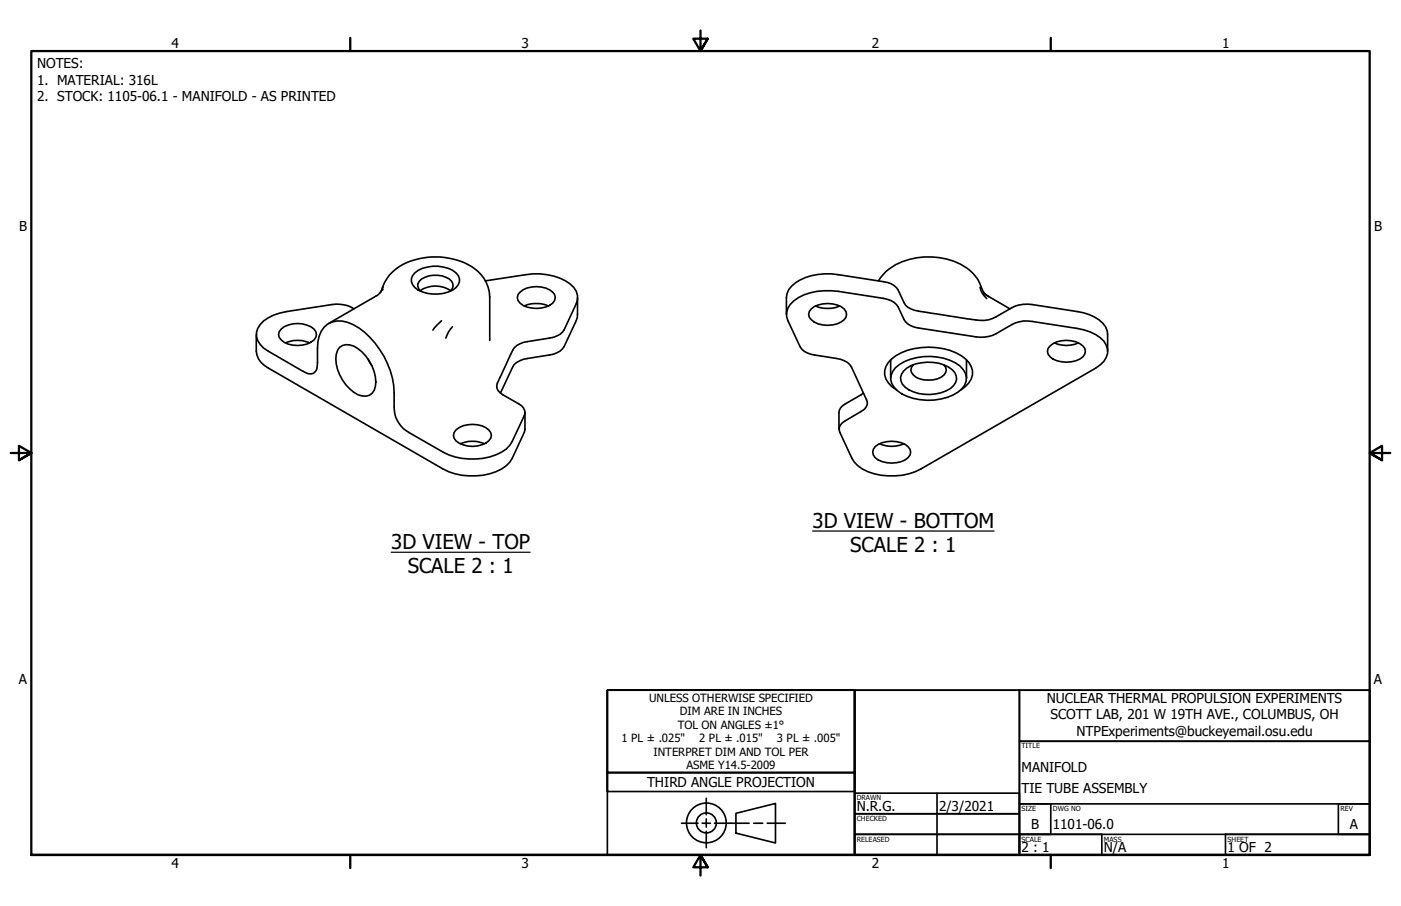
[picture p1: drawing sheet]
<svg xmlns="http://www.w3.org/2000/svg" width="432mm" height="279mm" viewBox="0 0 432 279" stroke-linecap="round" stroke-linejoin="round" font-family="sans-serif">
<!-- layer: Symbol (ANSI) -->
<path d="M120.6 170.3h42.8M250.4 163.8h56" fill="none" stroke="#000" stroke-width=".38"/>
<!-- layer: Visible (ANSI) -->
<g fill="none" stroke="#000" stroke-width=".51">
<path d="M117.2 90.3l.4-.8a14.1 14.1 0 0 1 11.4-9.7 21.6 21.6 0 0 1 18.4 4 11.1 11.1 0 0 1 3.5 7.8v13.4M117.8 89.2a4.1 4.1 0 0 1-2 2.2l-14.5 8.4M118 88.5l-.2 .8M127.9 84.1a10.7 10.7 0 0 1 12.6 0 3.1 3.1 0 0 1-1 5.4 11.3 11.3 0 0 1-11.6-.8 2.9 2.9 0 0 1 0-4.6zM129.5 89.7a8.2 8.2 0 0 1 9.4 0M129.7 89.9a2.4 2.4 0 0 1-.9-2.6 2.4 2.4 0 0 1 2.1-1.8 7.8 7.8 0 0 1 8.3 1.2 2.13 2.13 0 0 1-.5 3.2M136.1 98.9l-2.7 2.9M149.6 86.6l12.5-1.9a17.1 17.1 0 0 1 14.7 3.9 4.6 4.6 0 0 1 .8 5.1l-3.7 8a5.5 5.5 0 0 1-4.5 2.6l-6.8 1a5.7 5.7 0 0 0-5.3 4.2l-3.1 6.6a4.3 4.3 0 0 0-.7 4.3l1.4 1.3 5.1 2.9a2.97 2.97 0 0 1 1.6 3.5l-3.7 8a11.7 11.7 0 0 1-9 5.3 19.7 19.7 0 0 1-12.3-2l-10.6-6.1a8.9 8.9 0 0 1-4.5-7.8 26.1 26.1 0 0 0-12.7-25.4 7 7 0 0 0-9.8 2.1l-.6 1.5a36.4 36.4 0 0 0-.6 9.1 2.3 2.3 0 0 1-1.2 2.2 2.3 2.3 0 0 1-2.5-.1l-11.4-6.6a5.4 5.4 0 0 1-2.5-8.2 12.8 12.8 0 0 1 8.2-4l14-2.2a9.6 9.6 0 0 1 6.7 1.3M160.3 90.1a8.3 8.3 0 0 1 10.1 0 2.41 2.41 0 0 1-1 4.1 8.8 8.8 0 0 1-9.1-.7 2.13 2.13 0 0 1 0-3.4zM161.5 94.4a9.6 9.6 0 0 1 7.5 0M178 91.8l-.1 6.1-4 9a5.4 5.4 0 0 1-4.5 2.6l-6.8 1.1a6.4 6.4 0 0 0-4.5 2.5l-3.9 8.1M242.4 97v-5.2a6.2 6.2 0 0 1 4.2-5.4 19.5 19.5 0 0 1 11.8-1.7l13.9 2.2a5.8 5.8 0 0 1 4.5 2.5l1.8 3.9a5.1 5.1 0 0 0 4.5 2.6l14.9 2.4a14.6 14.6 0 0 0 7.9-.1l6-3.3a9.8 9.8 0 0 1 6.2-1l13.9 2.2a12.3 12.3 0 0 1 8.7 4.7l.5 1.2 .2 1.2v5.1"/>
<path d="M243.6 93.9a15 15 0 0 1 12.6-4.2l16.1 2.3a6.2 6.2 0 0 1 4.5 2.6l1.8 4a5.4 5.4 0 0 0 4.5 2.6l17.7 2.7a10.3 10.3 0 0 0 6.2-1l4.9-2.8a9.8 9.8 0 0 1 6.2-1l13.9 2.2a14.2 14.2 0 0 1 8.2 3.9 4.8 4.8 0 0 1-1.1 7.3l-1.4 1-53.9 31.2a20 20 0 0 1-18 0l-2.5-2.1-.7-1.2-3.8-8.1a2.65 2.65 0 0 1 1.7-3.5l4.9-2.9a2.81 2.81 0 0 0 1.7-3.6l-4.7-10.2a5.5 5.5 0 0 0-4.5-2.5l-6.9-1.1a5.9 5.9 0 0 1-4.4-2.6l-3.8-8a4.6 4.6 0 0 1 .8-5zM250.1 95.2a8.5 8.5 0 0 1 10.1 0 2.41 2.41 0 0 1-1 4.1 8.5 8.5 0 0 1-9.1-.7 2.13 2.13 0 0 1 0-3.4zM251.3 94.4a9.6 9.6 0 0 0 7.5 0M270.8 86.6a15.6 15.6 0 0 1 11.7-7.1 20.6 20.6 0 0 1 17.3 4.7 19 19 0 0 1 3.5 6.1l.3 .4M302.1 88.6a5.9 5.9 0 0 0 2 3.5M303.2 90.3l1.4 1.1 6.7 3.8M303.3 90.4l1.5 1.1M79 103.2v5.1a6.2 6.2 0 0 0 3.7 5.2l53.9 31.2a19.4 19.4 0 0 0 19.4-1.1l1.1-1 .8-1.2 3.7-8.1 .2-.9v-5.2M86.7 101.5a8.3 8.3 0 0 1 10.1 0 2.41 2.41 0 0 1-1 4 8.5 8.5 0 0 1-9.1-.7 2.13 2.13 0 0 1 0-3.3zM87.9 105.7a9.6 9.6 0 0 1 7.5 0M104.6 107.1a4.3 4.3 0 0 1 5.7 .4 12.9 12.9 0 0 1 5.4 11.7 3.5 3.5 0 0 1-5.4 2.5 13.1 13.1 0 0 1-6.7-12.4l.4-1.2zM113.4 110.7l1.2 2.1"/>
<path d="M139.4 100.8a8.5 8.5 0 0 0-2 3.5M274.5 110.9v5.7M276 113.4a16.9 16.9 0 0 1 19.8-.6 4.7 4.7 0 0 1-.6 8.2 17.3 17.3 0 0 1-18.7-.5 4.5 4.5 0 0 1-.5-7.1zM278.5 114.4a11.4 11.4 0 0 1 10.8-2.4 7.2 7.2 0 0 1 5.4 3.9 4.1 4.1 0 0 1-3 4.6 12.9 12.9 0 0 1-12.7-1.1 3.3 3.3 0 0 1-.5-5zM281.5 112.5a1.97 1.97 0 0 0 0 3.1 7.8 7.8 0 0 0 9.5 0 2.02 2.02 0 0 0-.1-3.1M297.9 110.9v5.7M323.7 106.7a8.3 8.3 0 0 1 10.1 0 2.41 2.41 0 0 1-1 4 8.8 8.8 0 0 1-9.1-.7 2.13 2.13 0 0 1 0-3.3zM324.9 105.7a8.9 8.9 0 0 0 7.5 0M140.5 132.6a8.3 8.3 0 0 1 10.1 0 2.13 2.13 0 0 1 0 3.4 8.3 8.3 0 0 1-10.1 0 2.24 2.24 0 0 1 0-3.4zM141.9 136.8a9.6 9.6 0 0 1 7.5 0M266.1 121.2l-5.6 3.4a3.3 3.3 0 0 0-1.9 2.6v5.2M269.7 137.7a8.5 8.5 0 0 1 10.1 0 2.41 2.41 0 0 1-.8 4.2 9 9 0 0 1-9.3-.7 2.31 2.31 0 0 1 0-3.5z"/>
<path d="M271.1 136.8a8.9 8.9 0 0 0 7.5 0M276.4 120.3a5.7 5.7 0 0 1-3.4-7.3 11.7 11.7 0 0 1 8.7-5.5 19.3 19.3 0 0 1 15.9 3.2 5.2 5.2 0 0 1-.1 8.6l-1.4 1"/>
</g>
<circle cx="117.7" cy="89.3" r=".25" fill="#000"/>
<!-- layer: Border (ANSI) -->
<path d="M107.9 11.7v4M215.9 9.4v6.3l-2.2-3.8h4.4l-2.2 3.8 2.2-3.8M323.8 11.7v4M3.3 139.7h6.4l-3.9-2.2v4.4l3.9-2.2-3.9 2.2M428.5 139.7h-6.4l3.9-2.2v4.4l-3.9-2.2 3.9 2.2M9.7 263.7v-248h412.4v248h-412.4h412.4M107.9 263.7v4M218.1 267.5l-2.2-3.8 2.2 3.8h-4.4l2.2-3.8v6.3M323.8 263.7v4" fill="none" stroke="#000" stroke-width=".7"/>
<!-- layer: Title (ANSI) -->
<g fill="none" stroke="#000" stroke-width=".51">
<path d="M187.2 212.9h76.2h-76.2v31.2h76.2v-5.8h-76.2h76.2v-25.4v50.8h-76.2zM263.4 212.9h50.8v50.8h-50.8zM263.4 212.9h158.7v50.8h-158.7zM314.2 212.9h107.9v15.7h-107.9zM314.2 228.6h107.9v19.3h-107.9zM210.1 253.9h5M216.4 253.9h2.5M217.7 246.2v5.1M217.7 252.5v2.6M217.7 256.3v5.1M220.2 253.9h10.7M226.8 250.8l12.2-3v12.2l-12.2-3.1z"/>
<path d="M232.3 253.9h2.8M236.5 253.9h5.6M263.4 244.6h50.8v6.4h-50.8zM263.4 251h50.8v6.3h-50.8zM263.4 257.3h50.8v6.4h-50.8zM288.8 244.6v19.1M314.2 257.3h25.4v6.4h-25.4zM314.2 247.9h9.6v9.4h-9.6zM314.2 257.3h107.9v6.4h-107.9zM377.7 257.3h44.4v6.4h-44.4zM412.5 247.9h9.6v9.4h-9.6z"/>
<circle cx="217.7" cy="253.8" r="6.1"/>
<circle cx="217.7" cy="253.8" r="3.1"/>
</g>
<g font-size="6.3">
<text x="250.4" y="162.8">3D VIEW - BOTTOM</text>
<text x="120.6" y="169.2">3D VIEW - TOP</text>
<text x="262.1" y="170.3">SCALE 2 : 1</text>
<text x="125.7" y="176.8">SCALE 2 : 1</text>
</g>
<g font-size="4.2">
<text x="52.8" y="14.7">4</text>
<text x="160.8" y="14.7">3</text>
<text x="268.7" y="14.7">2</text>
<text x="376.7" y="14.7">1</text>
<text x="11.4" y="21.1">NOTES:</text>
<text x="11.4" y="26.1">1. MATERIAL: 316L</text>
<text x="11.4" y="31.2">2. STOCK: 1105-06.1 - MANIFOLD - AS PRINTED</text>
<text x="5.9" y="71.4">B</text>
<text x="423.5" y="71.4">B</text>
<text x="5.8" y="211.1">A</text>
<text x="423.4" y="211.1">A</text>
<text x="322.6" y="216.9">NUCLEAR THERMAL PROPULSION EXPERIMENTS</text>
<text x="323.8" y="221.9">SCOTT LAB, 201 W 19TH AVE., COLUMBUS, OH</text>
<text x="331.8" y="226.9">NTPExperiments@buckeyemail.osu.edu</text>
<text x="314.8" y="238.1">MANIFOLD</text>
<text x="199.5" y="242.7">THIRD ANGLE PROJECTION</text>
<text x="314.8" y="244.4">TIE TUBE ASSEMBLY</text>
<text x="264" y="250.1">N.R.G.</text>
<text x="289.4" y="250.2">2/3/2021</text>
<text x="317.8" y="255.7">B</text>
<text x="324.5" y="255.7">1101-06.0</text>
<text x="416.1" y="255.7">A</text>
<text x="314.8" y="262.8">2 : 1</text>
<text x="340.2" y="262.9">N/A</text>
<text x="378.3" y="262.8">1 OF 2</text>
<text x="52.8" y="267.7">4</text>
<text x="160.8" y="267.7">3</text>
<text x="268.7" y="267.7">2</text>
<text x="376.7" y="267.7">1</text>
</g>
<g font-size="3.5">
<text x="200.1" y="216.4">UNLESS OTHERWISE SPECIFIED</text>
<text x="209.5" y="220.6">DIM ARE IN INCHES</text>
<text x="208.9" y="224.8">TOL ON ANGLES ±1°</text>
<text x="191.6" y="228.9">1 PL ± .025&quot;</text>
<text x="201.4" y="233.1">INTERPRET DIM AND TOL PER</text>
<text x="215.5" y="228.9">2 PL ± .015&quot;</text>
<text x="239.5" y="228.9">3 PL ± .005&quot;</text>
<text x="211.6" y="237.3">ASME Y14.5-2009</text>
</g>
<g font-size="2.2">
<text x="314.8" y="230.8">TITLE</text>
<text x="264" y="246.8">DRAWN</text>
<text x="314.8" y="250.2">SIZE</text>
<text x="324.5" y="250.2">DWG NO</text>
<text x="413.1" y="250.1">REV</text>
<text x="264" y="253.2">CHECKED</text>
<text x="264" y="259.6">RELEASED</text>
<text x="314.8" y="259.6">SCALE</text>
<text x="340.2" y="259.6">MASS</text>
<text x="378.3" y="259.6">SHEET</text>
</g>
</svg>
